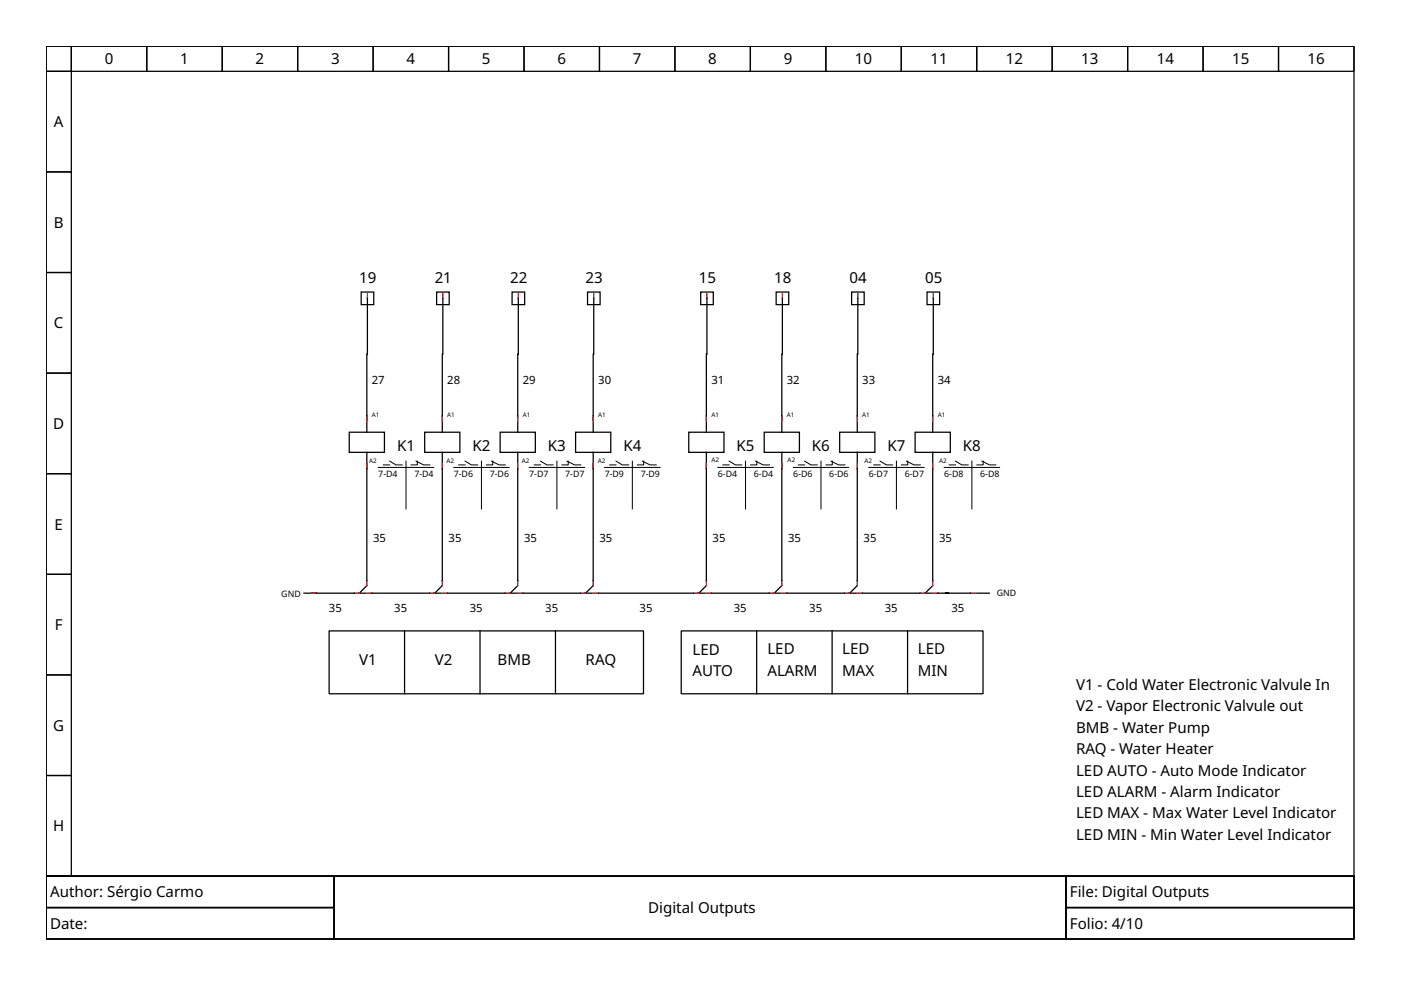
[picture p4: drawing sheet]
<svg xmlns="http://www.w3.org/2000/svg" width="297mm" height="210mm" viewBox="0 0 297 210" stroke-linecap="round" stroke-linejoin="round" font-family="sans-serif">
<g fill="none" stroke="#000" stroke-width=".27">
<path d="M9.8 9.8h277.3v176h-277.3zM9.8 9.8h5.3v5.3h-5.3zM9.8 15.1h5.3v21.4h-5.3zM15.1 9.8h16v5.3h-16zM31.1 9.8h16v5.3h-16zM47.1 9.8h16v5.3h-16zM63.1 9.8h16v5.3h-16zM79.1 9.8h16v5.3h-16zM95.1 9.8h16v5.3h-16zM111.1 9.8h16v5.3h-16zM127.1 9.8h16v5.3h-16zM143.1 9.8h16v5.3h-16z"/>
<path d="M159.1 9.8h16v5.3h-16zM175.1 9.8h16v5.3h-16zM191.1 9.8h16v5.3h-16zM207.1 9.8h16v5.3h-16zM223.1 9.8h16v5.3h-16zM239.1 9.8h16v5.3h-16zM255.1 9.8h16v5.3h-16zM271.1 9.8h16v5.3h-16zM9.8 36.5h5.3v21.3h-5.3zM9.8 57.8h5.3v21.3h-5.3zM9.8 79.1h5.3v21.3h-5.3zM76.6 61.9h2.6v2.7h-2.6z"/>
<path d="M77.9 63.2l-.1 25M92.6 61.9h2.6v2.7h-2.6zM93.9 63.2l-.1 25M108.6 61.9h2.6v2.7h-2.6zM109.9 63.2l-.1 25M124.6 61.9h2.6v2.7h-2.6zM125.9 63.2l-.1 25M148.6 61.9h2.6v2.7h-2.6zM149.9 63.2l-.1 25M164.6 61.9h2.6v2.7h-2.6zM165.9 63.2l-.1 25M180.6 61.9h2.6v2.7h-2.6z"/>
<path d="M181.9 63.2l-.1 25M196.6 61.9h2.6v2.7h-2.6zM197.9 63.2l-.1 25M74 91.6h7.5v4.3h-7.5zM77.8 88.4v3.2M77.8 95.9v3.2M77.8 99.4v23.7M90 91.6h7.5v4.3h-7.5zM93.8 88.4v3.2M93.8 95.9v3.2M93.8 99.4v23.7M106 91.6h7.5v4.3h-7.5z"/>
<path d="M109.8 88.4v3.2M109.8 95.9v3.2M109.8 99.4v23.7M122 91.6h7.5v4.3h-7.5zM125.8 88.4v3.2M125.8 95.9v3.2M125.8 99.4v23.7M146 91.6h7.5v4.3h-7.5zM149.8 88.4v3.2M149.8 95.9v3.2M149.8 99.4v23.7M162 91.6h7.5v4.3h-7.5z"/>
<path d="M165.8 88.4v3.2M165.8 95.9v3.2M165.8 99.4v23.7M178 91.6h7.5v4.3h-7.5zM181.8 88.4v3.2M181.8 95.9v3.2M181.8 99.4v23.7M194 91.6h7.5v4.3h-7.5zM197.8 88.4v3.2M197.8 95.9v3.2M197.8 99.4v23.7M9.8 100.4h5.3v21.4h-5.3z"/>
<path d="M9.8 121.8h5.3v21.3h-5.3zM64.4 125.8h10.7M69.8 133.8h66.6v13.3h-66.6zM75.9 125.8h1.6M77.8 124.2l-1.6 1.6M78.8 125.8h12.3M85.8 133.8v13.3M91.9 125.8h1.6M93.8 124.2l-1.6 1.6M94.8 125.8h12.3M101.8 133.8v13.3M107.9 125.8h1.6"/>
<path d="M109.8 124.2l-1.6 1.6M110.8 125.8h12.3M117.8 133.8v13.3M123.9 125.8h1.6M125.8 124.2l-1.6 1.6M126.8 125.8h20.3M144.4 133.8h64v13.3h-64zM147.9 125.8h1.6M149.8 124.2l-1.6 1.6M150.8 125.8h12.3M160.4 133.8v13.3M163.9 125.8h1.6"/>
<path d="M165.8 124.2l-1.6 1.6M166.8 125.8h12.3M176.4 133.8v13.3M179.9 125.8h1.6M181.8 124.2l-1.6 1.6M182.8 125.8h12.3M192.4 133.8v13.3M195.9 125.8h1.6M197.8 124.2l-1.6 1.6M198.8 125.8h7M207.1 125.8h2.7M9.8 143.1h5.3v21.3h-5.3z"/>
<path d="M9.8 164.4h5.3v21.4h-5.3zM9.8 185.8h277.3v13.3h-277.3zM9.8 185.8h61v6.6h-61zM9.8 192.4h61v6.7h-61zM70.8 185.8h155.2v13.3h-155.2zM226 185.8h61.1v6.6h-61.1zM226 192.4h61.1v6.7h-61.1z"/>
</g>
<g fill="none" stroke="#000" stroke-width=".21">
<path d="M80.2 99.1h11.7M81.3 98.6h1.3M82.6 97.8l1.3 .8h1.4M86.1 97.8v10.1M88.2 97.8l1.6 .8h1.3M88.5 97.8v.8h-1.4M96.2 99.1h11.7M97.3 98.6h1.3M98.6 97.8l1.3 .8h1.4M102.1 97.8v10.1M104.2 97.8l1.6 .8h1.3M104.5 97.8v.8h-1.4"/>
<path d="M112.2 99.1h11.7M113.3 98.6h1.3M114.6 97.8l1.3 .8h1.4M118.1 97.8v10.1M120.2 97.8l1.6 .8h1.3M120.5 97.8v.8h-1.4M128.2 99.1h11.7M129.3 98.6h1.3M130.6 97.8l1.3 .8h1.4M134.1 97.8v10.1M136.2 97.8l1.6 .8h1.3M136.5 97.8v.8h-1.4"/>
<path d="M152.2 99.1h11.7M153.3 98.6h1.3M154.6 97.8l1.3 .8h1.4M158.1 97.8v10.1M160.2 97.8l1.6 .8h1.3M160.5 97.8v.8h-1.4M168.2 99.1h11.7M169.3 98.6h1.3M170.6 97.8l1.3 .8h1.4M174.1 97.8v10.1M176.2 97.8l1.6 .8h1.3M176.5 97.8v.8h-1.4"/>
<path d="M184.2 99.1h11.7M185.3 98.6h1.3M186.6 97.8l1.3 .8h1.4M190.1 97.8v10.1M192.2 97.8l1.6 .8h1.3M192.5 97.8v.8h-1.4M200.2 99.1h11.7M201.3 98.6h1.3M202.6 97.8l1.3 .8h1.4M206.1 97.8v10.1M208.2 97.8l1.6 .8h1.3M208.5 97.8v.8h-1.4"/>
</g>
<g fill="none" stroke="#f00" stroke-width=".27">
<path d="M77.9 62.2v1M93.9 62.2v1M109.9 62.2v1M125.9 62.2v1M149.9 62.2v1M165.9 62.2v1M181.9 62.2v1M197.9 62.2v1M77.8 88.2v1M77.8 98.3v1.1M93.8 88.2v1M93.8 98.3v1.1"/>
<path d="M109.8 88.2v1M109.8 98.3v1.1M125.8 88.2v1M125.8 98.3v1.1M149.8 88.2v1M149.8 98.3v1.1M165.8 88.2v1M165.8 98.3v1.1M181.8 88.2v1M181.8 98.3v1.1M197.8 88.2v1M197.8 98.3v1.1"/>
<path d="M66 125.8h1.1M75.1 125.8h1.1M77.8 125.8h1M77.8 123.1v1.1M91.1 125.8h1.1M93.8 125.8h1M93.8 123.1v1.1M107.1 125.8h1.1M109.8 125.8h1M109.8 123.1v1.1M123.1 125.8h1.1M125.8 125.8h1"/>
<path d="M125.8 123.1v1.1M147.1 125.8h1.1M149.8 125.8h1M149.8 123.1v1.1M163.1 125.8h1.1M165.8 123.1v1.1M165.8 125.8h1M179.1 125.8h1.1M181.8 125.8h1M181.8 123.1v1.1M195.1 125.8h1.1M197.8 125.8h1"/>
<path d="M197.8 123.1v1.1M205.8 125.8h1"/>
</g>
<g fill="none" stroke="#00f" stroke-width=".27">
<path d="M77.9 63.2h.1M93.9 63.2h.1M109.9 63.2h.1M125.9 63.2h.1M149.9 63.2h.1M165.9 63.2h.1M181.9 63.2h.1M197.9 63.2h.1M77.8 88.2h.1M77.8 99.4h.1M93.8 88.2h.1M93.8 99.4h.1"/>
<path d="M109.8 88.2h.1M109.8 99.4h.1M125.8 88.2h.1M125.8 99.4h.1M149.8 88.2h.1M149.8 99.4h.1M165.8 88.2h.1M165.8 99.4h.1M181.8 88.2h.1M181.8 99.4h.1M197.8 88.2h.1M197.8 99.4h.1"/>
<path d="M67.1 125.8h.1M75.1 125.8h.1M77.8 123.1h.1M78.8 125.8h.1M91.1 125.8h.1M93.8 123.1h.1M94.8 125.8h.1M107.1 125.8h.1M109.8 123.1h.1M110.8 125.8h.1M123.1 125.8h.1M125.8 123.1h.1"/>
<path d="M126.8 125.8h.1M147.1 125.8h.1M149.8 123.1h.1M150.8 125.8h.1M163.1 125.8h.1M165.8 123.1h.1M166.8 125.8h.1M179.1 125.8h.1M181.8 123.1h.1M182.8 125.8h.1M195.1 125.8h.1M197.8 123.1h.1"/>
<path d="M198.8 125.8h.1M205.8 125.8h.1"/>
</g>
<g font-size="3.2">
<text x="22.2" y="13.7">0</text>
<text x="38.2" y="13.7">1</text>
<text x="54.2" y="13.7">2</text>
<text x="70.2" y="13.7">3</text>
<text x="86.2" y="13.7">4</text>
<text x="102.2" y="13.7">5</text>
<text x="118.2" y="13.7">6</text>
<text x="134.2" y="13.7">7</text>
<text x="150.2" y="13.7">8</text>
<text x="166.2" y="13.7">9</text>
<text x="181.3" y="13.7">10</text>
<text x="197.3" y="13.7">11</text>
<text x="213.3" y="13.7">12</text>
<text x="229.3" y="13.7">13</text>
<text x="245.2" y="13.7">14</text>
<text x="261.2" y="13.7">15</text>
<text x="277.2" y="13.7">16</text>
<text x="11.4" y="27">A</text>
<text x="11.4" y="48.3">B</text>
<text x="76.2" y="60">19</text>
<text x="92.2" y="60">21</text>
<text x="108.2" y="60">22</text>
<text x="124.2" y="60">23</text>
<text x="148.1" y="60">15</text>
<text x="164.1" y="60">18</text>
<text x="180.1" y="60">04</text>
<text x="196.1" y="60">05</text>
<text x="11.4" y="69.6">C</text>
<text x="11.3" y="91">D</text>
<text x="84.2" y="95.6">K1</text>
<text x="100.2" y="95.6">K2</text>
<text x="116.2" y="95.6">K3</text>
<text x="132.2" y="95.6">K4</text>
<text x="156.2" y="95.6">K5</text>
<text x="172.2" y="95.6">K6</text>
<text x="188.2" y="95.6">K7</text>
<text x="204.2" y="95.6">K8</text>
<text x="11.6" y="112.3">E</text>
<text x="11.6" y="133.6">F</text>
<text x="76.2" y="141">V1</text>
<text x="92.2" y="141">V2</text>
<text x="105.5" y="141">BMB</text>
<text x="124.2" y="141">RAQ</text>
<text x="146.8" y="138.9">LED</text>
<text x="146.8" y="143.4">AUTO</text>
<text x="162.7" y="138.7">LED</text>
<text x="162.7" y="143.3">ALARM</text>
<text x="178.6" y="138.7">LED</text>
<text x="178.6" y="143.3">MAX</text>
<text x="194.6" y="138.7">LED</text>
<text x="194.6" y="143.3">MIN</text>
<text x="228.1" y="146.3">V1 - Cold Water Electronic Valvule In</text>
<text x="11.3" y="155">G</text>
<text x="228.1" y="150.8">V2 - Vapor Electronic Valvule out</text>
<text x="228.1" y="155.4">BMB - Water Pump</text>
<text x="228.1" y="159.9">RAQ - Water Heater</text>
<text x="228.1" y="164.4">LED AUTO - Auto Mode Indicator</text>
<text x="228.1" y="169">LED ALARM - Alarm Indicator</text>
<text x="228.1" y="173.5">LED MAX - Max Water Level Indicator</text>
<text x="11.3" y="176.3">H</text>
<text x="228.1" y="178">LED MIN - Min Water Level Indicator</text>
<text x="10.6" y="190.3">Author: Sérgio Carmo</text>
<text x="226.8" y="190.3">File: Digital Outputs</text>
<text x="10.6" y="197">Date:</text>
<text x="137.4" y="193.6">Digital Outputs</text>
<text x="226.8" y="197">Folio: 4/10</text>
</g>
<g font-size="2.4">
<text x="78.8" y="81.5">27</text>
<text x="94.8" y="81.5">28</text>
<text x="110.8" y="81.5">29</text>
<text x="126.8" y="81.5">30</text>
<text x="150.8" y="81.5">31</text>
<text x="166.8" y="81.5">32</text>
<text x="182.8" y="81.5">33</text>
<text x="198.8" y="81.5">34</text>
<text x="79.1" y="115">35</text>
<text x="95.1" y="115">35</text>
<text x="111.1" y="115">35</text>
<text x="127.1" y="115">35</text>
<text x="151.1" y="115">35</text>
<text x="167.1" y="115">35</text>
<text x="183.1" y="115">35</text>
<text x="199.1" y="115">35</text>
<text x="69.7" y="129.8">35</text>
<text x="83.6" y="129.8">35</text>
<text x="99.6" y="129.8">35</text>
<text x="115.6" y="129.8">35</text>
<text x="135.6" y="129.8">35</text>
<text x="155.6" y="129.8">35</text>
<text x="171.6" y="129.8">35</text>
<text x="187.6" y="129.8">35</text>
<text x="201.7" y="129.8">35</text>
</g>
<g font-size="1.9">
<text x="80.2" y="101.2">7-D4</text>
<text x="87.8" y="101.2">7-D4</text>
<text x="96.2" y="101.2">7-D6</text>
<text x="103.8" y="101.2">7-D6</text>
<text x="112.2" y="101.2">7-D7</text>
<text x="119.8" y="101.2">7-D7</text>
<text x="128.2" y="101.2">7-D9</text>
<text x="135.8" y="101.2">7-D9</text>
<text x="152.2" y="101.2">6-D4</text>
<text x="159.8" y="101.2">6-D4</text>
<text x="168.2" y="101.2">6-D6</text>
<text x="175.8" y="101.2">6-D6</text>
<text x="184.2" y="101.2">6-D7</text>
<text x="191.8" y="101.2">6-D7</text>
<text x="200.2" y="101.2">6-D8</text>
<text x="207.8" y="101.2">6-D8</text>
<text x="59.6" y="126.6">GND</text>
<text x="211.4" y="126.3">GND</text>
</g>
<g font-size="1.3">
<text x="78.8" y="88.4">A1</text>
<text x="94.8" y="88.4">A1</text>
<text x="110.8" y="88.4">A1</text>
<text x="126.8" y="88.4">A1</text>
<text x="150.8" y="88.4">A1</text>
<text x="166.8" y="88.4">A1</text>
<text x="182.8" y="88.4">A1</text>
<text x="198.8" y="88.4">A1</text>
<text x="78.3" y="98.1">A2</text>
<text x="94.7" y="98.2">A2</text>
<text x="110.6" y="98.3">A2</text>
<text x="126.7" y="98.1">A2</text>
<text x="150.8" y="98">A2</text>
<text x="167" y="98.1">A2</text>
<text x="183.3" y="98.1">A2</text>
<text x="199.1" y="98.3">A2</text>
</g>
</svg>
